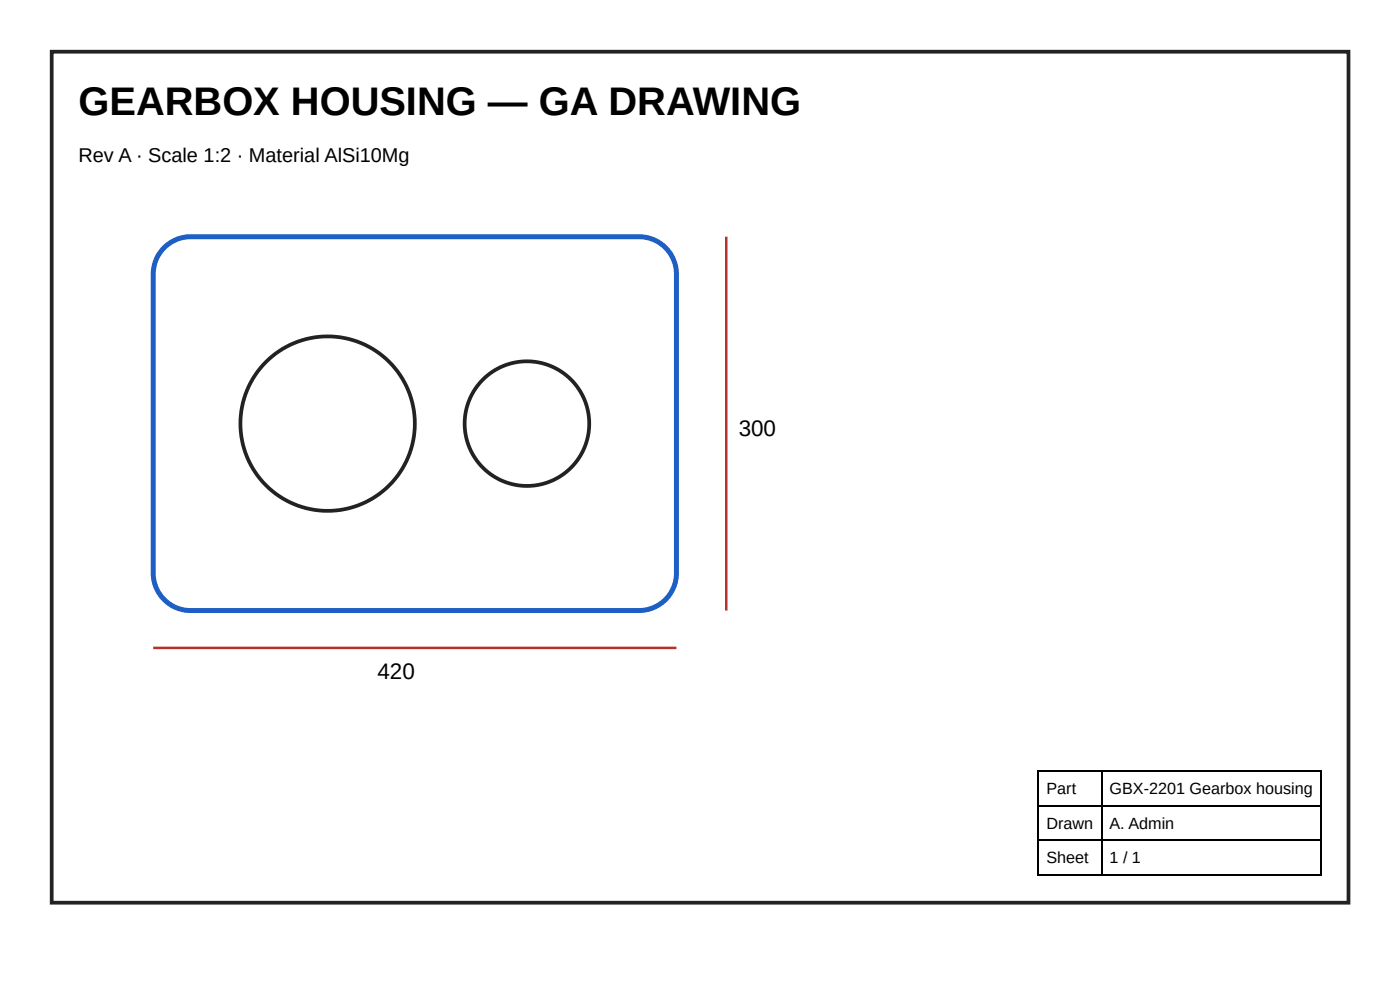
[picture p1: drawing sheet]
<svg xmlns="http://www.w3.org/2000/svg" width="297mm" height="210mm" viewBox="0 0 297 210" stroke-linecap="round" stroke-linejoin="round" font-family="sans-serif">
<g fill="none" stroke="#222" stroke-width=".79" stroke-linecap="butt">
<path d="M11 11h275.4v180.7h-275.4z"/>
<circle cx="69.6" cy="90" r="18.5"/>
<circle cx="111.9" cy="90" r="13.2"/>
</g>
<path d="M34.9 52.6a7.9 7.9 0 0 1 5.6-2.3h95.2a7.9 7.9 0 0 1 8 7.9v63.5a7.9 7.9 0 0 1-8 7.9h-95.2a7.9 7.9 0 0 1-8-7.9v-63.5a7.9 7.9 0 0 1 2.4-5.6z" fill="none" stroke="#1d5fc4" stroke-width="1.1" stroke-linecap="butt"/>
<path d="M154.3 50.3v79.3M32.5 137.6h111.2" fill="none" stroke="#b4322a" stroke-width=".53"/>
<path d="M220.4 163.6h60.3M220.4 171.1h60.3M220.4 178.5h60.3M220.5 163.5v22.5M234 163.5v22.5M280.6 163.5v22.5M220.4 185.9h60.3" fill="none" stroke="#000" stroke-width=".26"/>
<text font-size="8.5" x="16.7" y="24.3">GEARBOX HOUSING — GA DRAWING</text>
<g font-size="4.8">
<text x="156.9" y="92.6">300</text>
<text x="80.2" y="144.2">420</text>
</g>
<text font-size="4.2" x="16.7" y="34.4">Rev A · Scale 1:2 · Material AlSi10Mg</text>
<g font-size="3.4">
<text x="222.3" y="168.5">Part</text>
<text x="235.7" y="168.5">GBX-2201 Gearbox housing</text>
<text x="222.3" y="175.9">Drawn</text>
<text x="235.7" y="175.9">A. Admin</text>
<text x="222.3" y="183.4">Sheet</text>
<text x="235.7" y="183.4">1 / 1</text>
</g>
</svg>
